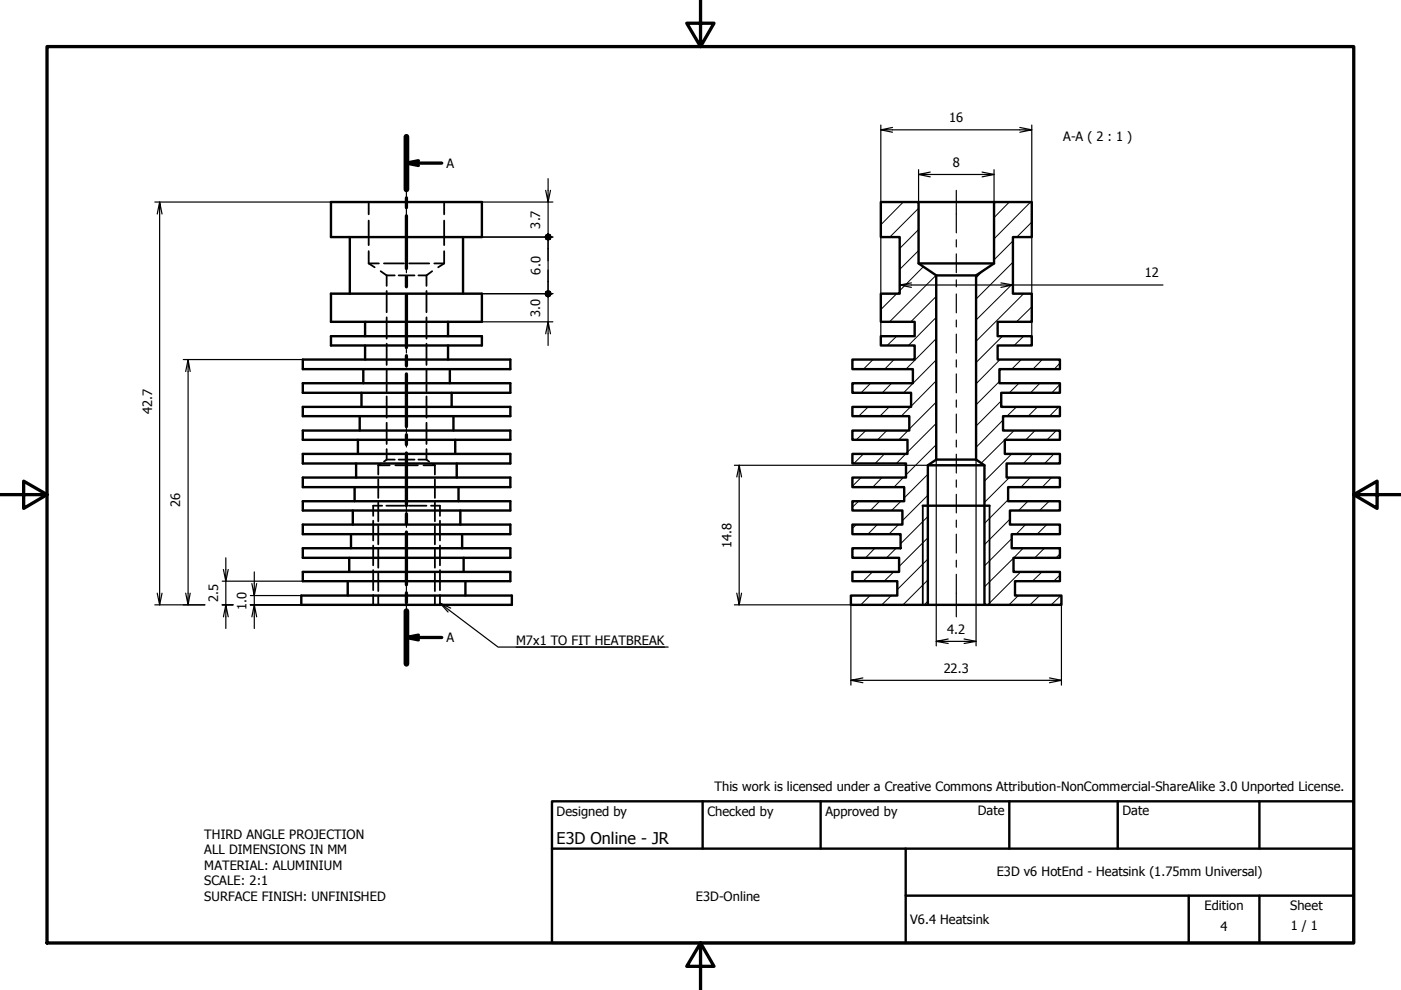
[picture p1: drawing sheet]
<svg xmlns="http://www.w3.org/2000/svg" width="297mm" height="210mm" viewBox="0 0 297 210" stroke-linecap="round" stroke-linejoin="round" font-family="sans-serif">
<!-- layer: Visible (ISO) -->
<g fill="none" stroke="#000" stroke-width=".51">
<path d="M70.2 42.8h32v7.5h-32zM74.2 50.3v12M98.2 50.3v12M186.8 42.8h8v13.1l3.7 2.5v39l-1.8 1.3v29.5h-16.3v-1.9h9.8v-3.1h-9.5v-1.9h9.9v-3h-9.9v-2.1h10.2v-2.9h-10.2v-2.1h10.6v-3h-10.6v-1.9h11v-3h-11v-2h11.4v-3h-11.4v-2.1h11.7v-2.9h-11.7v-2h12.1v-3.1h-12.1v-1.9h12.5v-3h-12.5v-2h12.8v-3h-12.8v-2.1h13.2v-2.9h-7.1v-2h7.1v-3.1h-7.1v-5.9h4v-12h-4zM194.8 42.8h16M194.8 55.9h16M198.5 58.4h8.4M210.8 42.8h8v7.5h-4v12h4v5.9h-7.3v3.1h7.3v2h-7.3v2.9h13.2v2.1h-12.8v3h12.8v2h-12.4v3h12.4v1.9h-12v3.1h12v2h-11.7v2.9h11.7v2.1h-11.3v3h11.3v2h-11v3h11v1.9h-10.6v3h10.6v2.1h-10.2v2.9h10.2v2.1h-9.8v3h9.8v1.9h-9.5v3.1h9.8v1.9h-16.3v-29.5l-1.8-1.3v-39l3.9-2.5zM64.2 76.2h44v2.1h-44zM70.2 71.3h32v2h-32zM70.2 62.3h32v5.9h-32zM77 78.3v3"/>
<path d="M77.4 68.2v3.1M77.4 73.3v2.9M95 68.2v3.1M95 73.3v2.9M95.4 78.3v3M64.2 96.2h44v2.1h-44zM64.2 91.3h44v2h-44zM64.2 86.3h44v1.9h-44zM64.2 81.3h44v2h-44zM75.5 98.3v3M75.9 93.3v2.9M76.3 88.2v3.1"/>
<path d="M76.6 83.3v3M95.8 83.3v3M96.1 88.2v3.1M96.5 93.3v2.9M96.8 98.3v3M196.7 98.7h12M198.5 97.4h8.4M64.2 116.2h44v2.1h-44zM64.2 111.2h44v2.1h-44zM64.2 106.3h44v1.9h-44zM64.2 101.3h44v2h-44zM74 118.3v3"/>
<path d="M74.4 113.3v2.9M74.8 108.2v3M75.2 103.3v3M97.2 103.3v3M97.6 108.2v3M98 113.3v2.9M98.3 118.3v3M195.6 107.2h14.2M63.9 126.3h44.6v1.9h-44.6zM64.2 121.3h44v1.9h-44zM73.7 123.2v3.1M98.7 123.2v3.1"/>
<path d="M196.7 128.2h12"/>
</g>
<!-- layer: Hidden (ISO) -->
<g fill="none" stroke="#000" stroke-width=".38">
<path d="M78.2 55.9h2.1M78.2 42.8v2.6M78.2 46.8v5.2M78.2 53.2v2.7M78.2 55.9l1.2 .8M80.7 57.5l1.3 .9M81.4 55.9h4.3M82 58.4h1.7M82 58.4v2.2M84.5 58.4h3.4M86.7 55.9h4.3M88.7 58.4h1.7"/>
<path d="M90.4 58.4v2.2M91.6 57.5l-1.2 .9M92.1 55.9h2.1M94.2 42.8v2.6M94.2 46.8v5.2M94.2 53.2v2.7M94.2 55.9l-1.3 .8M82 61.7v4.5M82 67.3v4.5M82 72.9v4.5M82 78.5v4.5M90.4 61.7v4.5"/>
<path d="M90.4 67.3v4.5M90.4 72.9v4.5M90.4 78.5v4.5M80.2 98.7h2.4M80.2 98.7v1.9M80.8 98.3l-.6 .4M82 97.4h1.7M82 84v4.6M82 89.6v4.5M82 95.2v2.2M82 97.4l-.6 .5M83.8 98.7h4.8"/>
<path d="M84.5 97.4h3.4M88.7 97.4h1.7M89.8 98.7h2.4M90.4 84v4.6M90.4 89.6v4.5M90.4 95.2v2.2M90.4 97.4l.6 .5M91.6 98.3l.6 .4M92.2 98.7v1.9M79.1 110.4v4.2M79.1 115.7v4.2M80.2 101.6v4"/>
<path d="M80.2 106.5v4M80.2 111.5v3.9M80.2 116.4v4M81 107.2h-1.9v2.2M81.9 107.2h3.8M86.7 107.2h3.7M91.4 107.2h1.9v2.2M92.2 101.6v4M92.2 106.5v4M92.2 111.5v3.9M92.2 116.4v4M93.3 110.4v4.2"/>
<path d="M93.3 115.7v4.2M79.1 120.9v4.2M79.1 126.1v2.1M80.2 121.3v4M80.2 126.3v1.9M92.2 121.3v4M92.2 126.3v1.9M93.3 120.9v4.2M93.3 126.1v2.1"/>
</g>
<!-- layer: Visible Narrow (ISO) -->
<path d="M195.6 107.2v21M209.8 107.2v21" fill="none" stroke="#000" stroke-width=".38"/>
<!-- layer: Section Line (ISO) -->
<g fill="none" stroke="#000" stroke-width=".7">
<path d="M86.2 29v11.2M86.2 34.6l2.5 .5M88.7 34.1l-2.5 .5h7.5M86.2 41.9v2.1M86.2 45.8v11.1M86.2 58.6v2.2M86.2 62.5v11.2M86.2 75.4v2.2M86.2 79.3v11.2M86.2 92.2v2.1M86.2 96v11.2M86.2 108.9v2.1"/>
<path d="M86.2 112.8v11.2M86.2 125.7v2.1M86.2 129.6v11.2M86.2 135.2l2.5 .5M88.7 134.7l-2.5 .5h7.5"/>
</g>
<path d="M86.2 29v11.2M86.2 129.6v11.2" fill="none" stroke="#000" stroke-width="1.2"/>
<!-- layer: Border (ISO) -->
<path d="M148.5 -.1v10l-2.9-5h5.8l-2.9 5M10 9.9h277v190h-277zM0 104.9h10l-5-2.9v5.8l5-2.9M287 104.9l5 2.9v-5.8l-5 2.9h10M148.5 199.9l2.9 5h-5.8l2.9-5v10" fill="none" stroke="#000" stroke-width=".7"/>
<!-- layer: Title (ISO) -->
<path d="M117 169.9h170v30h-170zM117 179.9h170M149 169.9v10M174 169.9v10M192 179.9v20M214 169.9v10M237 169.9v10M267 169.9v10M192 189.9h95M252 189.9v10M267 189.9v10" fill="none" stroke="#000" stroke-width=".51"/>
<!-- layer: Hatch (ISO) -->
<g fill="none" stroke="#000" stroke-width=".21">
<path d="M187.1 42.8l-.3 .4M191.5 42.8l-4.7 4.9M194.8 53.1l-4 4M194.8 48.7l-4 4M194.8 44.2l-6.1 6.1M195.8 56.6l-5 5M198.5 58.3l-9.9 9.9M208.5 57.3l-1.6 1.6M214 42.8l-3.2 3.3M214.8 51.1l-4 4M214.8 55.6l-7.9 7.8M218.5 42.8l-7.7 7.8"/>
<path d="M218.8 47.1l-3.2 3.2M185.1 76.2l-2 2.1M189.5 76.2l-1.9 2.1M190.1 71.3l-2 2M190.1 62.3l-3.3 3.3M198.5 76.3l-6.9 7M198.5 71.8l-6.4 6.5M198.5 67.3l-5.9 6M198.5 62.8l-5.4 5.4M212 76.2l-5.1 5.2M212.5 71.3l-5.6 5.6M214.8 60.1l-7.9 7.8"/>
<path d="M216.5 76.2l-2 2.1M217 62.3l-10.1 10.1M217 71.3l-2 2M218.8 65.1l-3.3 3.1M221 76.2l-2 2.1M224.7 77l-1.2 1.3M183.1 96.2l-2.1 2.1M183.6 91.3l-2.1 2M184.1 86.3l-2 1.9M184.6 81.3l-2 2M187.5 96.2l-2 2.1M188 91.3l-1.9 2"/>
<path d="M188.5 86.3l-1.9 1.9M189 81.3l-1.9 2M192 96.2l-1.9 2.1M192.5 91.3l-1.9 2M193 86.3l-1.9 1.9M198.5 94.3l-6.4 6.4M198.5 89.8l-6.1 6.1M198.5 85.3l-5.7 5.7M198.5 80.7l-5.3 5.4M211.9 80.9l-5 4.9M212.3 85l-5.4 5.3M212.7 89.1l-5.8 5.7"/>
<path d="M214.5 96.2l-5.8 5.8M215 91.3l-7 6.9M215.5 86.3l-2 1.9M216 81.3l-2 2M218.9 96.2l-1.9 2.1M219.5 91.3l-2 2M220 86.3l-2 1.9M220.5 81.3l-2 2M223.5 96.2l-2 2.1M224 91.3l-2 2M224.5 86.3l-2 1.9M224.7 81.5l-1.7 1.8"/>
<path d="M181 116.2l-.3 .4M181.5 111.2l-.8 .8M182.1 106.3l-1.4 1.2M182.6 101.3l-1.9 1.8M185.5 116.2l-2 2.1M186 111.2l-2 2.1M186.5 106.3l-2 1.9M187 101.3l-2 2M190 116.2l-2 2.1M190.5 111.2l-2 2.1M191 106.3l-2 1.9M191.5 101.3l-2 2"/>
<path d="M196.7 118.5l-6.5 6.5M196.7 114l-6.1 6.1M196.7 109.5l-5.8 5.8M196.7 105l-5.4 5.4M196.7 100.6l-5 5M213.7 106l-5 5M214 101.3l-5.3 5.2M214.1 110.1l-5.4 5.4M214.5 114.2l-5.8 5.8M214.9 118.3l-6.2 6.1M216.9 116.2l-2 2.1M217.4 111.2l-1.9 2.1"/>
<path d="M217.9 106.3l-1.9 1.9M218.4 101.3l-1.9 2M221.4 116.2l-2 2.1M221.9 111.2l-2 2.1M222.4 106.3l-2 1.9M222.9 101.3l-1.9 2M224.7 117.4l-.8 .9M224.7 112.9l-.3 .4M184.5 126.3l-2 1.9M185 121.3l-2 1.9M189 126.3l-2.1 1.9M189.5 121.3l-2 1.9"/>
<path d="M196.7 127.5l-.7 .7M196.7 123l-5.2 5.2M215.9 126.3l-2 1.9M216.4 121.3l-7 6.9M220.4 126.3l-2 1.9M220.9 121.3l-2 1.9M224.7 122l-1.3 1.2M224.9 126.3l-2 1.9"/>
</g>
<!-- layer: Dimension (ISO) -->
<g fill="none" stroke="#000" stroke-width=".25">
<path d="M116.2 37.9v4.9l-.5-2.4M186.8 27.5l2.4 .5M186.8 26.5v44.8M189.2 27l-2.4 .5h32l-2.6 .5M194.8 37l2.4 .5M194.8 36v6.8M197.2 36.5l-2.4 .5h16l-2.6 .5M208.2 36.5l2.6 .5M210.8 36v6.8M216.2 27l2.6 .5M218.8 26.5v44.8M32.8 42.8h37.4"/>
<path d="M33.8 42.8l-.5 2.6M34.4 45.4l-.6-2.6v85.4l-.5-2.4M102.2 42.8h15M102.2 50.3h15M116.2 50.9v10.7M116.7 40.4l-.5 2.4v7.5M193.2 60l-2.4 .4h24l-2.6 .5M212.2 60l2.6 .4h31.8M38.9 76.2h25.3M39.9 76.2l-.5 2.6M40.3 78.8l-.4-2.6v52l-.5-2.4M102.2 62.3h15"/>
<path d="M102.2 68.2h15M116.2 62.3v5.9l-.5 2.6M116.7 70.8l-.5-2.6v5.1M190.8 60.4l2.4 .5M155.7 98.7h41M156.7 98.7l-.5 2.4M198.5 97.4v39.5M206.9 97.4v39.5M47.9 118.3v4.9l-.5-2.5M157.2 101.1l-.5-2.4v29.5l-.5-2.4M32.8 128.2h10.6M34.4 125.8l-.6 2.4"/>
<path d="M40.3 125.8l-.4 2.4M47.1 128.2h2.3M47.1 123.2h17.1M48.4 130.8l-.5-2.6v5.1M48.4 120.7l-.5 2.5v5l-.5 2.6M53.1 128.2h10.8M53.1 126.3h10.8M53.9 121.3v5l-.5-2.6M54.4 130.8l-.5-2.6v5.1M54.4 123.7l-.5 2.6v1.9l-.5 2.6M155.7 128.2h41M157.2 125.8l-.5 2.4"/>
<path d="M180.4 128.2v17.1M198.5 136l2.5 .4M201 135.5l-2.5 .5h8.4l-2.5 .4M204.4 135.5l2.5 .5M225 128.2v17.1M180.4 144.2l2.5 .6M182.9 143.7l-2.5 .5h44.6l-2.5 .6M222.5 143.7l2.5 .5"/>
</g>
<g fill="#000" stroke="#000" stroke-width=".25">
<path d="M115.8 49.8l.4-.2-.6 .7zM116.2 49.6l-.4 1.1-.2-.4zM116.2 49.6v1.3l-.4-.2zM116.2 49.6l.4 1.1-.4 .2zM116.2 49.6l.6 .7-.2 .4zM116.2 49.6l.4 .2 .2 .5zM116.2 49.6l.4 .2zM116.2 62.9l.6-.6-.2 .4zM116.6 61.8l.2 .5-.6 .6zM116.2 61.6l.4 .2-.4 1.1zM115.8 61.8l.4-.2v1.3zM115.8 61.8l.4 1.1-.6-.6z"/>
<path d="M115.6 62.3l.6 .6-.4-.2zM115.8 62.7l.4 .2z"/>
</g>
<!-- layer: Centerline (ISO) -->
<g fill="none" stroke="#000" stroke-width=".25">
<path d="M86.2 40.4v9M86.2 50.8v1.6M86.2 53.8v4M86.2 59.3v1.5M202.8 40.4v9M202.8 50.8v1.6M202.8 53.8v4M202.8 59.3v1.5M86.2 62.3v4M86.2 67.9v1.4M86.2 70.8v4M86.2 76.3v1.5"/>
<path d="M86.2 79.3v4M202.8 62.3v4M202.8 67.9v1.4M202.8 70.8v4M202.8 76.3v1.5M202.8 79.3v4M86.2 84.8v1.5M86.2 87.8v4M86.2 93.3v1.5M86.2 96.3v4M202.8 84.8v1.5M202.8 87.8v4"/>
<path d="M202.8 93.3v1.5M202.8 96.3v4M86.2 101.8v1.5M86.2 104.8v3.9M86.2 110.3v1.5M86.2 113.3v4M86.2 118.8v1.4M202.8 101.8v1.5M202.8 104.8v3.9M202.8 110.3v1.5M202.8 113.3v4M202.8 118.8v1.4"/>
<path d="M86.2 121.8v9M202.8 121.8v9"/>
</g>
<!-- layer: Symbol (ISO) -->
<path d="M93.3 127.9l1.7 1.9M95.6 128.9l-2.3-1 12.3 9.3h36.1M109.4 137.2h31.5" fill="none" stroke="#000" stroke-width=".25"/>
<text font-size="3.4" x="118" y="178.9">E3D Online - JR</text>
<g font-size="2.7">
<text x="201.2" y="25.9">16</text>
<text x="225.4" y="29.8">A-A ( 2 : 1 )</text>
<text x="94.7" y="35.6">A</text>
<text x="202" y="35.3">8</text>
<text x="114.6" y="48.5" transform="rotate(-90 114.6 48.5)">3.7</text>
<text x="114.6" y="58.2" transform="rotate(-90 114.6 58.2)">6.0</text>
<text x="242.8" y="58.8">12</text>
<text x="114.6" y="67.2" transform="rotate(-90 114.6 67.2)">3.0</text>
<text x="32.3" y="87.7" transform="rotate(-90 32.3 87.7)">42.7</text>
<text x="38.2" y="107.4" transform="rotate(-90 38.2 107.4)">26</text>
<text x="155.1" y="116.1" transform="rotate(-90 155.1 116.1)">14.8</text>
<text x="46.2" y="127.6" transform="rotate(-90 46.2 127.6)">2.5</text>
<text x="52.3" y="129.4" transform="rotate(-90 52.3 129.4)">1.0</text>
<text x="94.7" y="136.2">A</text>
<text x="109.4" y="136.8">M7x1 TO FIT HEATBREAK</text>
<text x="200.8" y="134.3">4.2</text>
<text x="200.1" y="142.6">22.3</text>
<text x="151.5" y="167.6">This work is licensed under a Creative Commons Attribution-NonCommercial-ShareAlike 3.0 Unported License.</text>
<text x="118" y="173">Designed by</text>
<text x="150" y="173">Checked by</text>
<text x="175" y="173">Approved by</text>
<text x="207.3" y="172.9">Date</text>
<text x="238" y="172.9">Date</text>
<text x="43.3" y="177.8">THIRD ANGLE PROJECTION</text>
<text x="43.3" y="181.1">ALL DIMENSIONS IN MM</text>
<text x="43.3" y="184.4">MATERIAL: ALUMINIUM</text>
<text x="211.3" y="185.6">E3D v6 HotEnd - Heatsink (1.75mm Universal)</text>
<text x="43.3" y="187.7">SCALE: 2:1</text>
<text x="43.3" y="191">SURFACE FINISH: UNFINISHED</text>
<text x="147.5" y="191">E3D-Online</text>
<text x="193" y="195.9">V6.4 Heatsink</text>
<text x="255.4" y="193">Edition</text>
<text x="258.8" y="197.4">4</text>
<text x="273.6" y="193">Sheet</text>
<text x="273.7" y="197.2">1 / 1</text>
</g>
</svg>
